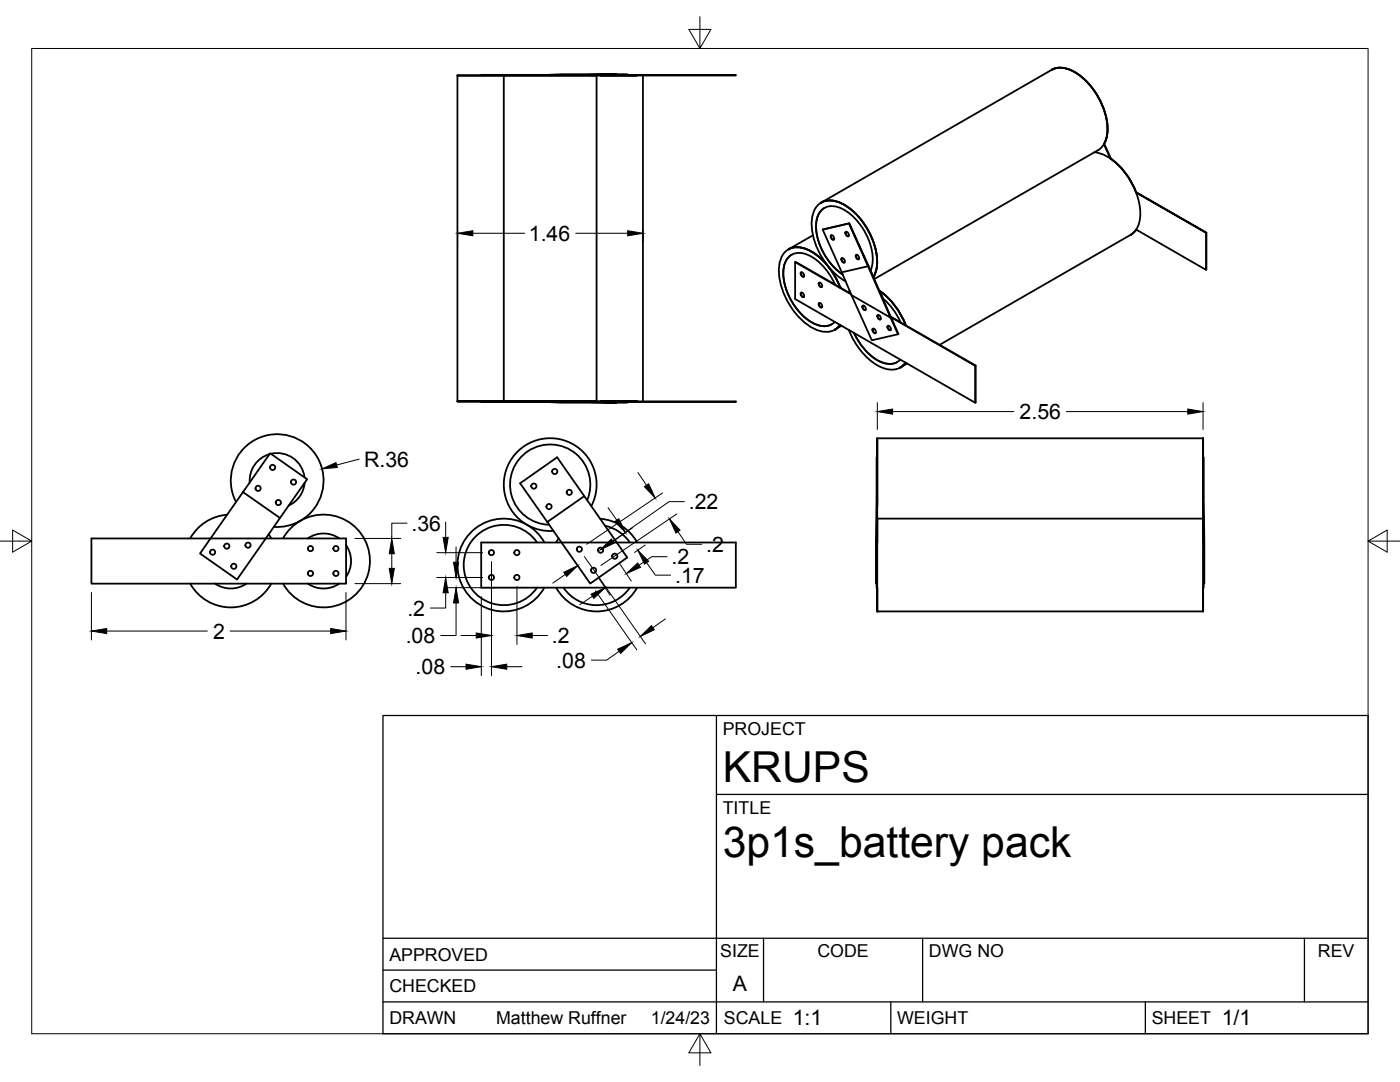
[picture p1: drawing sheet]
<svg xmlns="http://www.w3.org/2000/svg" width="279mm" height="216mm" viewBox="0 0 279 216" stroke-linecap="round" stroke-linejoin="round" font-family="sans-serif">
<!-- layer: Visible -->
<g fill="none" stroke="#000" stroke-width=".36">
<path d="M91.3 15.1h9.2M91.3 15h27.8M91.3 15v65.1M100.5 15.1h18.6M100.5 15l-9.2 .1M100.5 15.1v65M103.8 14.9h-7.8v.1M109.2 14.9l2.9-.1h11l-11.9 .1v.1M111.2 14.9h-7.4v.1M117.9 15l29-.1v.2h-46.4M119.1 15v65.1M119.8 15l7.3 .1z"/>
<path d="M123.1 14.8h2.1v.1M128.3 15.1v65M209.9 13.9l-46 26.5M209.9 13.9a4.9 4.9 0 0 1 5.4 1 14.4 14.4 0 0 1 5.7 11.5l-.3 1.7-.4 .7M218.4 30.4a9.9 9.9 0 0 1 6.6 4.7l1.2 2.2 .5 1.1M219.1 30l-44.6 25.7M220.3 28.8a8.9 8.9 0 0 0-.2-7.5 12.7 12.7 0 0 0-7.3-7.6 3.8 3.8 0 0 0-2.9 .2 4.9 4.9 0 0 1 5.1 .8 14.4 14.4 0 0 1 6 11.6 4.5 4.5 0 0 1-1.9 3.7M220.3 28.8l1.3 2.8M220.4 28.7l1.4 3M221.6 31.6h-.1a14.6 14.6 0 0 1 5.2 6.8M221.6 31.6a14.6 14.6 0 0 1 5.2 6.8M226.7 38.3l14.1 8.1-14-8"/>
<path d="M226.7 38.4a8.7 8.7 0 0 1 0 7.4l-1 1.1-38.2 21.9M158 50.8a4.2 4.2 0 0 0-1.7 4.2 12 12 0 0 0 6.8 9.9 3.4 3.4 0 0 0 2.9-.2M158.7 52.3l11.2 6.4M159.8 54.4h.3l.2 .1 .1 .7h-.3l-.1-.2zM159.8 58.4h.3l.2 .2 .1 .6-.3 .1-.1-.2zM159.9 54.3l.1 .6 .4 .3M159.9 58.4l.1 .6 .4 .3M162.2 46.9l-4.8 2.8a4.9 4.9 0 0 1 5.3 1l2.4 2.3M163.4 56.4h.3l.2 .2 .1 .6-.3 .1-.1-.2zM163.5 56.4v.6l.5 .3M163.9 40.4a4.9 4.9 0 0 1 5.4 1 14.4 14.4 0 0 1 5.7 11.5l-.3 1.7-.4 .7M164.5 41.5a4.8 4.8 0 0 0-1.5 5.3 12.9 12.9 0 0 0 5.2 8"/>
<path d="M165.2 53.1a9 9 0 0 0-6.2-3.8 3.6 3.6 0 0 0-3.5 3.8 14.1 14.1 0 0 0 6.8 12.4 4 4 0 0 0 5.3-.7l-1 1 1.4-.8M165.2 53.1l1.3 1.7 1.2 2.6M165.3 53.1l1.4 1.6 2.1 1.5M165.3 53.1a13.3 13.3 0 0 1-3.2-10 3.6 3.6 0 0 1 5-2.9 13.6 13.6 0 0 1 7.7 9.6 7.5 7.5 0 0 1-.5 5.5M165.3 53.2l1.2 1.7 1.2 2.5M165.8 47h.3l.2 .1 .1 .7h-.3l-.1-.2zM165.9 46.9v.6l.5 .3M166.7 56.8a10.6 10.6 0 0 0-6.4-6.2 3.1 3.1 0 0 0-3.9 2.9 12.1 12.1 0 0 0 6.2 11.1 3.4 3.4 0 0 0 4-.4M167.7 57.4l-9-5.1v7.4l35.9 20.7M167.7 57.4l1.6 .9M168 51.6l.3-.1 .1 .2 .2 .7h-.3l-.2-.2zM168 54.3l5.2-1.2 4.5 10.3-7.8-4.5z"/>
<path d="M168 51.5l.1 .6 .4 .3M168.2 54.8a12.2 12.2 0 0 1-5.3-10.7 3.2 3.2 0 0 1 4.8-2.6 12 12 0 0 1 6.4 11.1l-.4 1.4 .6 1.3M168.8 46.3h.3l.1 .2 .2 .6h-.3l-.2-.1zM168.8 46.2l.1 .6 .4 .3M169.3 58.3l.5 .3M169.4 44.6l-5.2 1.2M169.5 44.6l-5.3 1.2 3.8 8.5M169.6 58l-.3 .3M169.9 58.9l4.1 9 5.2-1.2M170.8 50.9h.3l.2 .1 .1 .7h-.3l-.2-.1zM170.9 50.8v.6l.5 .3M173.2 53.1l-3.7-8.5 8.3 18.7"/>
<path d="M174.3 55.3h.1M175.5 58a14.5 14.5 0 0 1 5.3 6.9M226.7 45.8l14 8v-7.3M240.8 46.4l-.1 7.4M163.4 60.5h.3l.2 .2 .1 .6h-.3l-.1-.1zM163.5 60.4v.6l.5 .3M169.4 65.8a13.8 13.8 0 0 0 6.5 7.5 3.8 3.8 0 0 0 4.8-.9l-1 .9 1.3-.8M172.1 61h.3l.2 .2 .2 .6-.3 .1-.2-.2zM172.2 61l.1 .5 .4 .4M174.2 65.6h.3l.1 .2 .2 .6h-.3l-.2-.1zM174.2 65.6l.1 .6 .4 .3M175.1 62.9h.3l.2 .1 .2 .7h-.4l-.1-.1z"/>
<path d="M175.2 62.8l.1 .6 .4 .3M177.1 65.1l.3-.1 .2 .2 .2 .7h-.3l-.2-.2zM177.2 65l.1 .6 .4 .3M177.8 63.2l1.9 1.1M177.8 63.3l1.5 3.3-.1 .1-1.5-3.3M177.8 63.3l16.9 9.6M179.7 71.8a3.5 3.5 0 0 1-4.6 .1 12 12 0 0 1-4.7-5.5 10.8 10.8 0 0 0 6.3 6.1 3.2 3.2 0 0 0 2.4-.2M179.7 64.3l1.1 .6M179.7 64.3a13.1 13.1 0 0 0-3.4-4.7l-.7-1.5a14.5 14.5 0 0 1 5.2 6.8M180.8 64.9l13.9 8-.1 7.5v-7.4M48.5 98.2l7.4 5.2-2.9 4h-11zM48.5 98.2l5.4-7.8 7.4 5.2-5.4 7.8"/>
<path d="M53.8 90.6a5.5 5.5 0 0 0-4 5.7M54.1 90.5a5.5 5.5 0 0 1 6.7 4.7M60.8 96.3a5.5 5.5 0 0 1-3.2 4.6M91.3 80.1h9.2M91.3 80.1h27.8zM96 80.1v.1h15.2M100.5 80.1h46.4v.1h-23.8l-6.4-.1M103.8 80.1v.1M111.2 80.1v.1l11.9 .1h-11l-2.9-.1M116.6 99l-5.4-7.8-7.4 5.2 5.4 7.8M117.2 99.8a8 8 0 0 0-5.2-10.8 8 8 0 0 0-10.1 6.5 8 8 0 0 0 7.7 9.2M119.8 80.1h7.3z"/>
<path d="M125.2 80.2v.1h-2.1M175.1 87.5h65v16M175.1 99.1l-.2 9.1 .2-4M175.1 91.2h-.2l-.1 17v3.1h.1M175.1 87.5v20.7h-.2l.2 13.8h65M175.1 87.5v13.5zM240.1 87.5v13.5zM240.1 91.2h.1l.1 20.1M18.2 107.4h23.8l-2.1 3 7.4 5.2 5.7-8.2h16.1v9.1h-50.9zM38 116.5a9.3 9.3 0 0 0 16.1 0M42.9 116.4a5.5 5.5 0 0 0 6.3 0M45.3 102.7a9.3 9.3 0 0 0-7.3 4.7"/>
<path d="M47.1 100.2a9.3 9.3 0 0 1 5.5-13.2 9.3 9.3 0 0 1 11.9 7.9 9.3 9.3 0 0 1-9.8 10.2M53.6 106.6l.5 .8M56.5 107.4a9.3 9.3 0 0 1 14-2.6 9.3 9.3 0 0 1 0 14.3 9.3 9.3 0 0 1-14-2.6M61.4 116.4a5.5 5.5 0 0 0 6.3 0M61.4 107.4a5.5 5.5 0 0 1 6.3 0M69.1 108.8a5.5 5.5 0 0 1 0 6.3M96 108.2h16.1l5.7 8.2 7.4-5.1-2.1-3.1h23.8v9.1h-50.9zM105.2 104.7a9.3 9.3 0 0 0 5.3 1.2M105.2 104.7a9.3 9.3 0 0 0-12.7 3.5 9.3 9.3 0 0 0 3.5 12.6 9.3 9.3 0 0 0 12.6-3.5M105.2 104.7l1.7 1.3 1 1 .7 1.2M107.2 108.2a8 8 0 0 0-11.9-1.5 8 8 0 0 0 0 12.1 8 8 0 0 0 11.9-1.5M109.2 104.2l7.4-5.2 6.5 9.2h-11z"/>
<path d="M111 117.3a9.3 9.3 0 0 0 16.2 0M111.5 107.4l-.5 .8M112.5 117.3a8 8 0 0 0 13.2 0M118 101a9.3 9.3 0 0 0-3.8-12.5 9.3 9.3 0 0 0-12.5 3.7 9.3 9.3 0 0 0 3.5 12.5M119.8 103.5a9.3 9.3 0 0 1 7.4 4.7M120.8 104.9a8 8 0 0 1 4.9 3.3M174.8 111.3v5.1h.1M175.1 117.3v4.7zM175.1 103.5v4.7zM175.1 108.2v9.1M175.1 103.5h65M240.1 103.5v4.7h.1v9.1h-.1"/>
<path d="M240.1 117.3v4.7M240.1 100.8l.1 7.4-.1-3.2M240.1 108.2v-4.7v13.8M240.2 111.3h.1v5.1h-.1"/>
<circle cx="51.5" cy="97.4" r=".52"/>
<circle cx="54.4" cy="93.3" r=".52"/>
<circle cx="58.6" cy="96.2" r=".52"/>
<circle cx="106.5" cy="97" r=".52"/>
<circle cx="110.7" cy="94.1" r=".52"/>
<circle cx="113.6" cy="98.2" r=".52"/>
<circle cx="42.4" cy="110.2" r=".52"/>
<circle cx="45.3" cy="109" r=".52"/>
<circle cx="46.7" cy="113" r=".52"/>
<circle cx="49.5" cy="108.8" r=".52"/>
<circle cx="55.6" cy="100.3" r=".52"/>
<circle cx="62" cy="109.5" r=".52"/>
<circle cx="62" cy="114.4" r=".52"/>
<circle cx="67" cy="114.4" r=".52"/>
<circle cx="67" cy="109.5" r=".52"/>
<circle cx="98.1" cy="110.3" r=".52"/>
<circle cx="98.1" cy="115.2" r=".52"/>
<circle cx="103.2" cy="110.3" r=".52"/>
<circle cx="103.2" cy="115.2" r=".52"/>
<circle cx="109.6" cy="101.1" r=".52"/>
<circle cx="115.6" cy="109.6" r=".52"/>
<circle cx="118.5" cy="113.8" r=".52"/>
<circle cx="119.9" cy="109.8" r=".52"/>
<circle cx="122.7" cy="111" r=".52"/>
</g>
<g fill="#000">
<circle cx="157.4" cy="49.8" r=".18"/>
<circle cx="163.9" cy="40.4" r=".18"/>
<circle cx="167.7" cy="57.4" r=".18"/>
<circle cx="166.6" cy="65.8" r=".18"/>
<circle cx="179.7" cy="73.3" r=".18"/>
<circle cx="91.3" cy="80.1" r=".18"/>
<circle cx="100.5" cy="80.1" r=".18"/>
<circle cx="119.1" cy="80.1" r=".18"/>
<circle cx="127.1" cy="80.1" r=".18"/>
<circle cx="175.1" cy="122" r=".18"/>
</g>
<!-- layer: Border -->
<path d="M6.3 9.7h266.7v196.6h-266.7zM139.7 3.3v6.4l2.2-3.8h-4.4l2.2 3.8M0 108h6.3l-3.8-2.2v4.4l3.8-2.2M273 108l3.8 2.2v-4.4l-3.8 2.2h6.4M139.7 206.3l-2.2 3.8h4.4l-2.2-3.8v6.3" fill="none" stroke="#000" stroke-width=".2"/>
<!-- layer: Titleblock -->
<path d="M76.4 142.8h196.6v63.5h-196.6zM143 158.5h130M143 142.8v63.5M76.4 199.9h196.6M76.4 193.6h66.6M76.4 187.2h196.6M152.4 187.2v12.7M177.8 199.9v6.4M184.1 187.2v12.7M228.6 199.9v6.4M260.3 187.2v12.7" fill="none" stroke="#000" stroke-width=".25"/>
<!-- layer: FD_Dimensions -->
<g fill="none" stroke="#000" stroke-width=".2">
<path d="M91.3 45.9v2.4M94.4 46.5h10.3M114.9 46.5h10.4M128.3 45.9v2.4M71.7 91.6l-4.5 1.2M127.3 94.3l1.7 2.5M132.2 98.4l-15.1 10.2M175.1 80.3v5.4M178.1 82.1h24.2M212.8 82.1h24.2M240.1 80.3v5.4M18.2 118.2v9.5"/>
<path d="M69 118.2v9.5M70.8 116.5h9.2M70.8 107.4h9.2M78.2 110.5v2.9M81.2 104.4h-3v3M87.2 110.3h9.1M87.2 115.2h9.1M88.9 118.3v3h-3M88.9 104.2v3M89.2 117.3h9.6M91 109.1v3.1M96.1 119v15.8"/>
<path d="M98.1 112.1v22.7M103.2 117v11.6M112.8 114.6l-2.5 1.8M114.3 111.4h.1M116.6 111.1l12.2 17.4M118.2 119l-2.5 1.7M118.8 108.3h.1M118.8 117.9l8.3 11.8M119.4 115.3l2.4 3.5M121.3 101.3l1.8 2.5M123.7 112.5l2.3 3.5M126.3 105.3l-5 3.5"/>
<path d="M128.8 108.8l-2.2 1.4M129 112.3l1.8 2.5h3M133.1 111.1h-3l-2.6 1.7M135.1 102.6l-15.2 10.2M135.3 106.1l1.7 2.5h3.1M136.6 100.1h-3.1l-11.2 7.9M21.3 125.9h20.1M45.9 125.9h20.1M90 133h3M91 120.3v6.5h-3M92 126.8h3M101.1 133h3.1"/>
<path d="M106.2 126.8h3.1M123.6 130l-2.5 1.7h-3.1M132.8 123.5l-2.5 1.8"/>
</g>
<g fill="#000" stroke="#000" stroke-width=".2">
<path d="M91.3 46.5l3.1-.5v1.1zM125.3 46l3 .5-3 .6zM64.2 93.6l2.9-1.3 .2 1zM128.6 97.1l.9-.6 1.2 2.9zM175.1 82.1l3-.5v1zM237 81.6l3.1 .5-3.1 .5zM77.7 113.4h1l-.5 3.1zM78.2 107.4l.5 3.1h-1zM88.4 107.2h1.1l-.6 3.1zM88.9 115.2l.6 3.1h-1.1zM90.5 112.2h1l-.5 3zM112.5 114.2l2.8-1.3-2.2 2.1z"/>
<path d="M118 118.6l2.8-1.3-2.3 2.1zM119.8 109.7l2.2-2.2 .6 .9zM122.7 104.1l.8-.6 1.3 2.8zM125 114.5l2.3-2.1 .5 .8zM127.3 109.8l2.2 2.2-.9 .6zM133.6 103.5l2.1 2.3-.8 .6zM18.2 125.9l3.1-.5v1zM66 125.4l3 .5-3 .5zM91 117.3l.5 3h-1zM93 132.5l3.1 .5-3.1 .5zM95 126.3l3.1 .5-3.1 .5zM98.1 133l3-.5v1z"/>
<path d="M103.2 126.8l3-.5v1zM123.3 129.5l2.8-1.3-2.2 2.2zM127.8 127l2.2-2.2 .6 .9z"/>
</g>
<g font-size="8.5">
<text x="144.3" y="156">KRUPS</text>
<text x="144.3" y="171">3p1s_battery pack</text>
</g>
<g font-size="4.3">
<text x="105.5" y="48">1.46</text>
<text x="203.5" y="83.6">2.56</text>
<text x="72.6" y="93.1">R.36</text>
<text x="137.5" y="101.6">.22</text>
<text x="82.1" y="105.9">.36</text>
<text x="134" y="112.6">.2</text>
<text x="140.9" y="110.1">.2</text>
<text x="134.7" y="116.3">.17</text>
<text x="81.3" y="122.9">.2</text>
<text x="42.5" y="127.4">2</text>
<text x="81" y="128.3">.08</text>
<text x="110.1" y="128.3">.2</text>
<text x="83" y="134.5">.08</text>
<text x="111" y="133.2">.08</text>
<text x="146.3" y="197.7">A</text>
<text x="158.2" y="204.6">1:1</text>
<text x="243.8" y="204.6">1/1</text>
</g>
<g font-size="3.5">
<text x="144.3" y="146.6">PROJECT</text>
<text x="144.3" y="162.3">TITLE</text>
<text x="77.7" y="191.7">APPROVED</text>
<text x="143.7" y="191">SIZE</text>
<text x="163.1" y="191">CODE</text>
<text x="185.4" y="191">DWG NO</text>
<text x="263" y="191">REV</text>
<text x="77.7" y="198">CHECKED</text>
<text x="77.7" y="204.4">DRAWN</text>
<text x="99" y="204.4">Matthew Ruffner</text>
<text x="129.9" y="204.4">1/24/23</text>
<text x="144.5" y="204.4">SCALE</text>
<text x="179" y="204.4">WEIGHT</text>
<text x="229.8" y="204.4">SHEET</text>
</g>
</svg>
